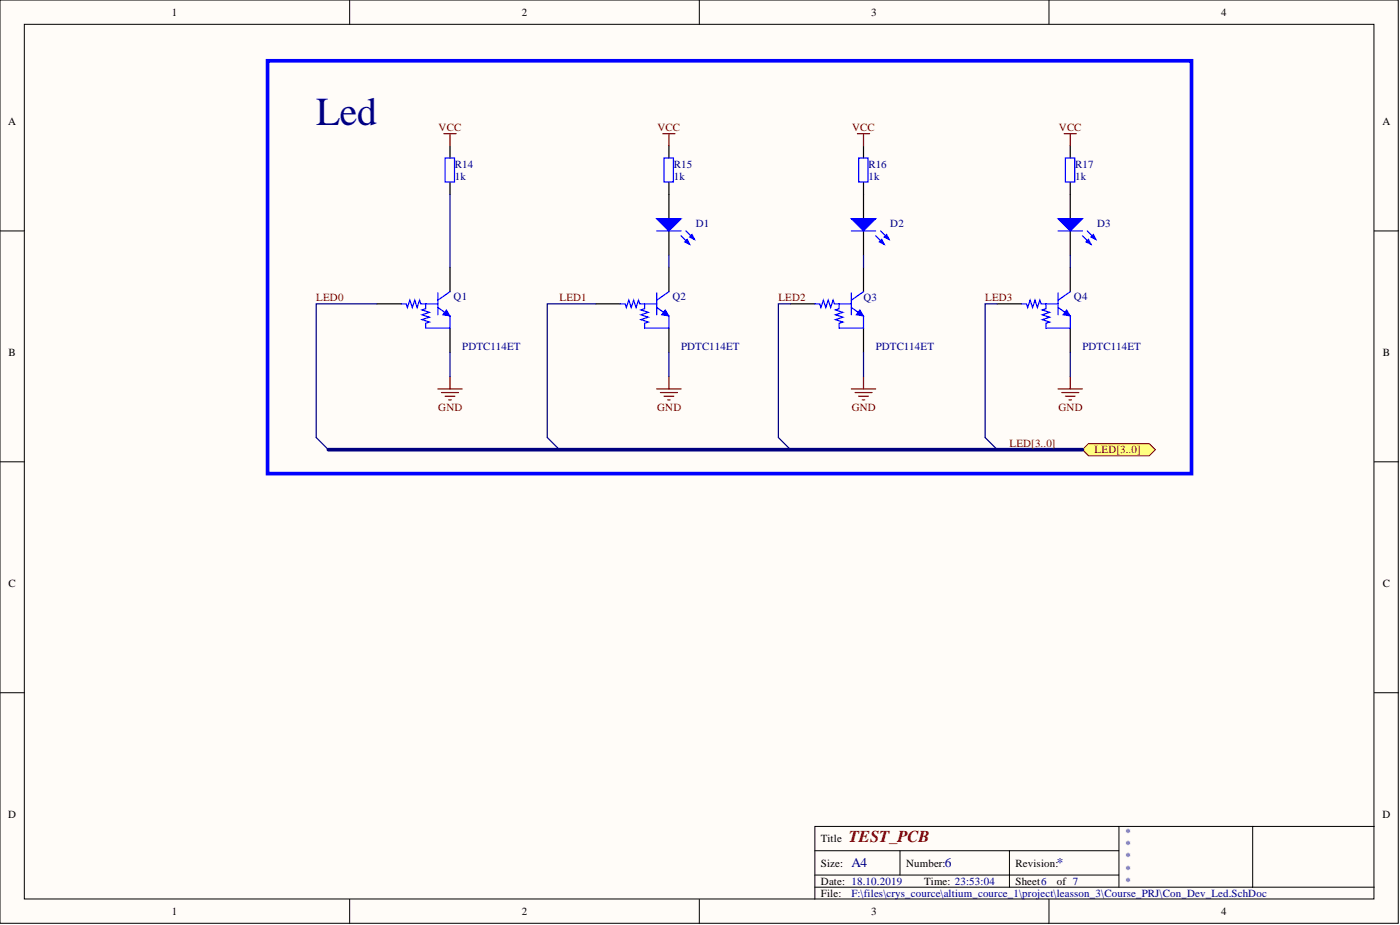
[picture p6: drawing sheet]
<svg xmlns="http://www.w3.org/2000/svg" width="292mm" height="193mm" viewBox="0 0 292 193" stroke-linecap="round" stroke-linejoin="round" font-family="sans-serif">
<g fill="#fffcf8" stroke="#000" stroke-width=".21">
<path d="M0 0h291.7v192.6h-291.7z"/>
<path d="M5.1 5.1h281.6v182.4h-281.6z"/>
</g>
<g fill="none" stroke="#000" stroke-width=".21">
<path d="M73 0v5.1M145.9 0v5.1M218.9 0v5.1M0 48.2h5.1M286.7 48.2h5.1M0 96.3h5.1M286.7 96.3h5.1M0 144.5h5.1M286.7 144.5h5.1M170 177.5h63.5M187.8 177.5v5M210.6 177.5v7.6"/>
<path d="M233.5 172.4v12.7M261.4 172.4h-91.4v15.2M286.7 172.4h-25.3v12.7M73 187.6v5.1M145.9 187.6v5.1M170 185.1h116.7M170 182.5h63.5M218.9 187.6v5.1"/>
</g>
<path d="M223.3 55.8v5.1M208.1 63.4h5.1M223.3 68.5v5" fill="none" stroke="#000" stroke-width=".25"/>
<path d="M220.8 64.1l2.5 1.8M220.8 61.1v4.6M223.3 60.9l-2.5 1.7" fill="none" stroke="#00f" stroke-width=".25"/>
<path d="M222.5 64.7l.8 1.2-1.5-.2z" fill="#00f"/>
<path d="M222.5 64.7l.8 1.2-1.5-.2z" fill="none" stroke="#00f" stroke-width=".21"/>
<path d="M213.2 63.4h1l.2 .7 .5-1.5 .5 1.5 .5-1.5 .6 1.5 .5-1.5 .2 .8h1M218.2 63.4v1l-.7 .3 1.5 .5-1.5 .5 1.5 .5-1.5 .5 1.5 .5-.8 .2v1.1h5.1v-2.6M218.2 63.4h2.6" fill="none" stroke="#00f" stroke-width=".25"/>
<path d="M223.3 40.6v5M223.3 48.2v5" fill="none" stroke="#000" stroke-width=".25"/>
<path d="M220.8 45.6h5l-2.5 2.6z" fill="#00f"/>
<path d="M220.8 45.6h5l-2.5 2.6zM225.8 49.2l1.8 1.8M226.9 48.2l1.7 1.7" fill="none" stroke="#00f" stroke-width=".25"/>
<path d="M226.6 50.5l.5-.6 .5 1.1z" fill="#00f"/>
<path d="M226.6 50.5l.5-.6 .5 1.1z" fill="none" stroke="#00f" stroke-width=".25"/>
<path d="M227.6 49.4l.5-.5 .5 1z" fill="#00f"/>
<path d="M222.3 33h1.9v5h-1.9zM220.8 48.2h5M227.6 49.4l.5-.5 .5 1zM177.6 64.1l2.6 1.8M177.6 61.1v4.6M180.2 60.9l-2.6 1.7" fill="none" stroke="#00f" stroke-width=".25"/>
<path d="M223.3 30.4v2.6M223.3 38v2.6M180.2 55.8v5.1M164.9 63.4h5.1M180.2 68.5v5" fill="none" stroke="#000" stroke-width=".25"/>
<path d="M222 27.9h2.6M223.3 27.9v2.5M223.3 78.6v2.5M220.8 81.1h5M221.5 81.9h3.6M222.3 82.7h2M223 83.4h.6" fill="none" stroke="#800000" stroke-width=".25"/>
<path d="M179.4 64.7l.8 1.2-1.6-.2z" fill="#00f"/>
<path d="M179.4 64.7l.8 1.2-1.6-.2z" fill="none" stroke="#00f" stroke-width=".21"/>
<path d="M170 63.4h1l.3 .7 .5-1.5 .5 1.5 .5-1.5 .5 1.5 .5-1.5 .3 .8h1M175.1 63.4v1l-.8 .3 1.6 .5-1.6 .5 1.6 .5-1.6 .5 1.6 .5-.8 .2v1.1h5.1v-2.6M175.1 63.4h2.5" fill="none" stroke="#00f" stroke-width=".25"/>
<path d="M180.2 40.6v5M180.2 48.2v5" fill="none" stroke="#000" stroke-width=".25"/>
<path d="M177.6 45.6h5.1l-2.5 2.6z" fill="#00f"/>
<path d="M177.6 45.6h5.1l-2.5 2.6zM182.7 49.2l1.8 1.8M183.7 48.2l1.8 1.7" fill="none" stroke="#00f" stroke-width=".25"/>
<path d="M183.5 50.5l.5-.6 .5 1.1z" fill="#00f"/>
<path d="M183.5 50.5l.5-.6 .5 1.1z" fill="none" stroke="#00f" stroke-width=".25"/>
<path d="M184.5 49.4l.5-.5 .5 1z" fill="#00f"/>
<path d="M179.1 33h2v5h-2zM177.6 48.2h5.1M184.5 49.4l.5-.5 .5 1zM137 64.1l2.6 1.8M137 61.1v4.6M139.6 60.9l-2.6 1.7" fill="none" stroke="#00f" stroke-width=".25"/>
<path d="M180.2 30.4v2.6M180.2 38v2.6M139.6 55.8v5.1M124.3 63.4h5.1M139.6 68.5v5" fill="none" stroke="#000" stroke-width=".25"/>
<path d="M178.9 27.9h2.5M180.2 27.9v2.5M180.2 78.6v2.5M177.6 81.1h5.1M178.4 81.9h3.5M179.1 82.7h2.1M179.9 83.4h.5" fill="none" stroke="#800000" stroke-width=".25"/>
<path d="M138.8 64.7l.8 1.2-1.6-.2z" fill="#00f"/>
<path d="M138.8 64.7l.8 1.2-1.6-.2z" fill="none" stroke="#00f" stroke-width=".21"/>
<path d="M129.4 63.4h1l.3 .7 .5-1.5 .5 1.5 .5-1.5 .5 1.5 .5-1.5 .3 .8h1M134.5 63.4v1l-.8 .3 1.6 .5-1.6 .5 1.6 .5-1.6 .5 1.6 .5-.8 .2v1.1h5.1v-2.6M134.5 63.4h2.5" fill="none" stroke="#00f" stroke-width=".25"/>
<path d="M139.6 40.6v5M139.6 48.2v5" fill="none" stroke="#000" stroke-width=".25"/>
<path d="M137 45.6h5.1l-2.5 2.6z" fill="#00f"/>
<path d="M137 45.6h5.1l-2.5 2.6zM142.1 49.2l1.8 1.8M143.1 48.2l1.8 1.7" fill="none" stroke="#00f" stroke-width=".25"/>
<path d="M142.9 50.5l.5-.6 .5 1.1z" fill="#00f"/>
<path d="M142.9 50.5l.5-.6 .5 1.1z" fill="none" stroke="#00f" stroke-width=".25"/>
<path d="M143.9 49.4l.5-.5 .5 1z" fill="#00f"/>
<path d="M138.5 33h2v5h-2zM137 48.2h5.1M143.9 49.4l.5-.5 .5 1zM91.4 64.1l2.5 1.8M91.4 61.1v4.6M93.9 60.9l-2.5 1.7" fill="none" stroke="#00f" stroke-width=".25"/>
<path d="M139.6 30.4v2.6M139.6 38v2.6M93.9 55.8v5.1M78.7 63.4h5M93.9 68.5v5" fill="none" stroke="#000" stroke-width=".25"/>
<path d="M138.3 27.9h2.5M139.6 27.9v2.5M139.6 78.6v2.5M137 81.1h5.1M137.8 81.9h3.5M138.5 82.7h2.1M139.3 83.4h.5" fill="none" stroke="#800000" stroke-width=".25"/>
<path d="M93.1 64.7l.8 1.2-1.5-.2z" fill="#00f"/>
<path d="M93.1 64.7l.8 1.2-1.5-.2z" fill="none" stroke="#00f" stroke-width=".21"/>
<path d="M92.9 33h1.9v5h-1.9zM83.7 63.4h1.1l.2 .7 .5-1.5 .5 1.5 .5-1.5 .5 1.5 .5-1.5 .3 .8h1M88.8 63.4v1l-.7 .3 1.5 .5-1.5 .5 1.5 .5-1.5 .5 1.5 .5-.8 .2v1.1h5.1v-2.6M88.8 63.4h2.6" fill="none" stroke="#00f" stroke-width=".25"/>
<path d="M93.9 30.4v2.6M93.9 38v2.6" fill="none" stroke="#000" stroke-width=".25"/>
<path d="M92.6 27.9h2.6M93.9 27.9v2.5M93.9 78.6v2.5M91.4 81.1h5M92.1 81.9h3.6M92.9 82.7h2M93.6 83.4h.5" fill="none" stroke="#800000" stroke-width=".25"/>
<path d="M55.8 12.7h192.8v86.1h-192.8z" fill="none" stroke="#00f" stroke-width=".76"/>
<path d="M225.8 93.8l1.3-1.3h12.7l1.3 1.3-1.3 1.3h-12.7z" fill-rule="evenodd" fill="#ffff80" stroke="#800000" stroke-width=".21"/>
<path d="M93.9 40.6v15.2M139.6 53.2v2.6M180.2 53.2v2.6M223.3 53.2v2.6M78.7 63.4h-12.7v27.9l2.5 2.5M93.9 73.5v5.1M124.3 63.4h-10.1v27.9l2.5 2.5M139.6 73.5v5.1M164.9 63.4h-2.5v27.9l2.5 2.5M180.2 73.5v5.1M208.1 63.4h-2.6v27.9l2.6 2.5M223.3 73.5v5.1" fill="none" stroke="#000080" stroke-width=".25"/>
<path d="M68.5 93.8h157.3" fill="none" stroke="#000080" stroke-width=".76"/>
<text font-size="8.3" fill="#000080" x="66" y="26.1">Led</text>
<text font-size="3.5" fill="#800000" x="177.1" y="175.7">TEST_PCB</text>
<g font-size="2.8" fill="#000080">
<text x="177.6" y="180.9">A4</text>
<text x="197.2" y="180.9">6</text>
<text x="220.5" y="180.9">*</text>
</g>
<g font-size="2.3">
<text x="35.9" y="3.3">1</text>
<text x="108.9" y="3.3">2</text>
<text x="181.8" y="3.3">3</text>
<text x="254.8" y="3.3">4</text>
<text x="1.7" y="26.1">A</text>
<text x="288.4" y="26.1">A</text>
<text x="1.8" y="74.3">B</text>
<text x="288.5" y="74.3">B</text>
<text x="1.8" y="122.5">C</text>
<text x="288.5" y="122.5">C</text>
<text x="1.7" y="170.6">D</text>
<text x="288.4" y="170.6">D</text>
<text x="171.3" y="175.7">Title</text>
<text x="171.3" y="180.8">Size:</text>
<text x="171.3" y="184.6">Date: 18.10.2019</text>
<text x="189" y="180.8">Number:</text>
<text x="192.9" y="184.6">Time: 23:53:04</text>
<text x="211.9" y="180.8">Revision:</text>
<text x="211.9" y="184.6">Sheet6</text>
<text x="220.5" y="184.6">of 7</text>
<text x="35.9" y="190.9">1</text>
<text x="108.9" y="190.9">2</text>
<text x="171.3" y="187.1">File:</text>
<text x="181.8" y="190.9">3</text>
<text x="254.8" y="190.9">4</text>
</g>
<g font-size="2.3" fill="#800000">
<text x="91.5" y="27.4">VCC</text>
<text x="137.2" y="27.4">VCC</text>
<text x="177.8" y="27.4">VCC</text>
<text x="220.9" y="27.4">VCC</text>
<text x="66" y="62.9">LED0</text>
<text x="116.7" y="62.9">LED1</text>
<text x="162.4" y="62.9">LED2</text>
<text x="205.5" y="62.9">LED3</text>
<text x="91.4" y="85.7">GND</text>
<text x="137.1" y="85.7">GND</text>
<text x="177.7" y="85.7">GND</text>
<text x="220.8" y="85.7">GND</text>
<text x="210.6" y="93.3">LED[3..0]</text>
<text x="228.4" y="94.6">LED[3..0]</text>
</g>
<g font-size="2.3" fill="#000080">
<text x="94.9" y="35">R14</text>
<text x="140.6" y="35">R15</text>
<text x="181.2" y="35">R16</text>
<text x="224.3" y="35">R17</text>
<text x="94.9" y="37.5">1k</text>
<text x="140.6" y="37.5">1k</text>
<text x="181.2" y="37.5">1k</text>
<text x="224.3" y="37.5">1k</text>
<text x="145.1" y="47.4">D1</text>
<text x="185.7" y="47.4">D2</text>
<text x="228.9" y="47.4">D3</text>
<text x="94.6" y="62.6">Q1</text>
<text x="140.3" y="62.6">Q2</text>
<text x="180.2" y="62.9">Q3</text>
<text x="224.1" y="62.6">Q4</text>
<text x="96.4" y="73">PDTC114ET</text>
<text x="142.1" y="73">PDTC114ET</text>
<text x="182.7" y="73">PDTC114ET</text>
<text x="225.8" y="73">PDTC114ET</text>
<text x="234.7" y="174.4">*</text>
<text x="234.7" y="177">*</text>
<text x="234.7" y="179.5">*</text>
<text x="234.7" y="182">*</text>
<text x="234.7" y="184.6">*</text>
<text x="177.6" y="187.1">F:\files\crys_cource\altium_cource_1\project\leasson_3\Course_PRJ\Con_Dev_Led.SchDoc</text>
</g>
</svg>
